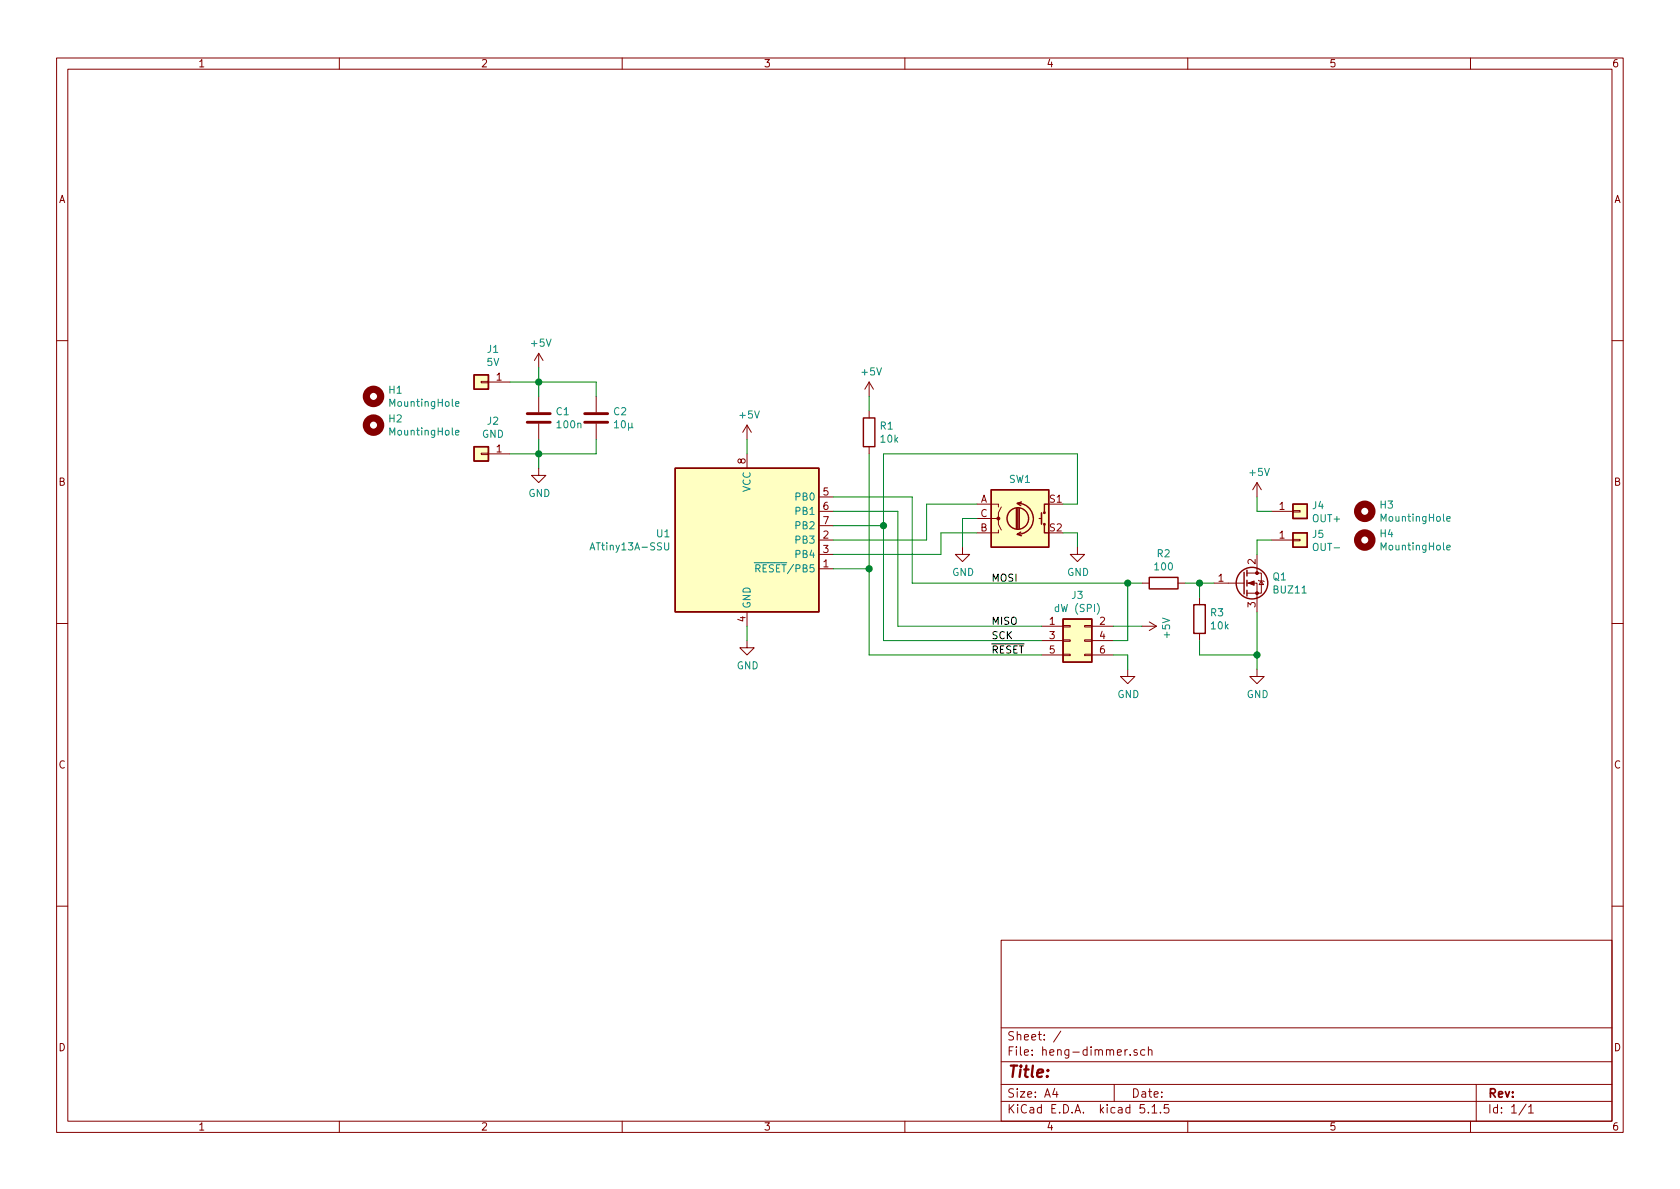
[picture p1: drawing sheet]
EESchema Schematic File Version 4
EELAYER 30 0
EELAYER END
$Descr A4 11693 8268
encoding utf-8
Sheet 1 1
Title ""
Date ""
Rev ""
Comp ""
Comment1 ""
Comment2 ""
Comment3 ""
Comment4 ""
$EndDescr
$Comp
L MCU_Microchip_ATtiny:ATtiny13A-SSU U1
U 1 1
P 5200 3750
F 0 "U1" H 4670 3796 50  0000 R CNN
F 1 "ATtiny13A-SSU" H 4670 3705 50  0000 R CNN
F 2 "Package_SO:SOIC-8_3.9x4.9mm_P1.27mm" H 5200 3750 50  0001 C CIN
F 3 "http://ww1.microchip.com/downloads/en/DeviceDoc/doc8126.pdf" H 5200 3750 50  0001 C CNN
	1    5200 3750
	1    0    0    -1  
$EndComp
$Comp
L power:+5V #PWR03
U 1 1
P 5200 3050
F 0 "#PWR03" H 5200 2900 50  0001 C CNN
F 1 "+5V" H 5215 3223 50  0000 C CNN
F 2 "" H 5200 3050 50  0001 C CNN
F 3 "" H 5200 3050 50  0001 C CNN
	1    5200 3050
	1    0    0    -1  
$EndComp
$Comp
L power:GND #PWR04
U 1 1
P 5200 4450
F 0 "#PWR04" H 5200 4200 50  0001 C CNN
F 1 "GND" H 5205 4277 50  0000 C CNN
F 2 "" H 5200 4450 50  0001 C CNN
F 3 "" H 5200 4450 50  0001 C CNN
	1    5200 4450
	1    0    0    -1  
$EndComp
Wire Wire Line
	5200 4450 5200 4350
Wire Wire Line
	5200 3150 5200 3050
$Comp
L Device:Rotary_Encoder_Switch SW1
U 1 1
P 7100 3600
F 0 "SW1" H 7100 3875 50  0000 C CNN
F 1 "Rotary_Encoder_Switch" H 7100 3876 50  0001 C CNN
F 2 "Rotary_Encoder:RotaryEncoder_Alps_EC11E-Switch_Vertical_H20mm" H 6950 3760 50  0001 C CNN
F 3 "~" H 7100 3860 50  0001 C CNN
	1    7100 3600
	1    0    0    -1  
$EndComp
$Comp
L Device:R R2
U 1 1
P 8100 4050
F 0 "R2" V 7893 4050 50  0000 C CNN
F 1 "100" V 7984 4050 50  0000 C CNN
F 2 "Resistor_SMD:R_0805_2012Metric_Pad1.15x1.40mm_HandSolder" V 8030 4050 50  0001 C CNN
F 3 "~" H 8100 4050 50  0001 C CNN
	1    8100 4050
	0    1    1    0   
$EndComp
$Comp
L Device:R R3
U 1 1
P 8350 4300
F 0 "R3" H 8420 4346 50  0000 L CNN
F 1 "10k" H 8420 4255 50  0000 L CNN
F 2 "Resistor_SMD:R_0805_2012Metric_Pad1.15x1.40mm_HandSolder" V 8280 4300 50  0001 C CNN
F 3 "~" H 8350 4300 50  0001 C CNN
	1    8350 4300
	1    0    0    -1  
$EndComp
$Comp
L Device:C C1
U 1 1
P 3750 2900
F 0 "C1" H 3865 2946 50  0000 L CNN
F 1 "100n" H 3865 2855 50  0000 L CNN
F 2 "Capacitor_SMD:C_0805_2012Metric_Pad1.15x1.40mm_HandSolder" H 3788 2750 50  0001 C CNN
F 3 "~" H 3750 2900 50  0001 C CNN
	1    3750 2900
	1    0    0    -1  
$EndComp
$Comp
L Device:C C2
U 1 1
P 4150 2900
F 0 "C2" H 4265 2946 50  0000 L CNN
F 1 "10µ" H 4265 2855 50  0000 L CNN
F 2 "Capacitor_SMD:C_0805_2012Metric_Pad1.15x1.40mm_HandSolder" H 4188 2750 50  0001 C CNN
F 3 "~" H 4150 2900 50  0001 C CNN
	1    4150 2900
	1    0    0    -1  
$EndComp
$Comp
L Connector_Generic:Conn_02x03_Odd_Even J3
U 1 1
P 7450 4450
F 0 "J3" H 7500 4767 50  0000 C CNN
F 1 "dW (SPI)" H 7500 4676 50  0000 C CNN
F 2 "footprints:TE_MICRO-MATCH_FOB.06P" H 7450 4450 50  0001 C CNN
F 3 "~" H 7450 4450 50  0001 C CNN
	1    7450 4450
	1    0    0    -1  
$EndComp
$Comp
L Transistor_FET:BUZ11 Q1
U 1 1
P 8650 4050
F 0 "Q1" H 8855 4096 50  0000 L CNN
F 1 "BUZ11" H 8855 4005 50  0000 L CNN
F 2 "Package_TO_SOT_THT:TO-220-3_Horizontal_TabDown" H 8900 3975 50  0001 L CIN
F 3 "http://www.fairchildsemi.com/ds/BU/BUZ11.pdf" H 8650 4050 50  0001 L CNN
	1    8650 4050
	1    0    0    -1  
$EndComp
$Comp
L power:GND #PWR011
U 1 1
P 8750 4650
F 0 "#PWR011" H 8750 4400 50  0001 C CNN
F 1 "GND" H 8755 4477 50  0000 C CNN
F 2 "" H 8750 4650 50  0001 C CNN
F 3 "" H 8750 4650 50  0001 C CNN
	1    8750 4650
	1    0    0    -1  
$EndComp
Wire Wire Line
	8350 4450 8350 4550
Wire Wire Line
	8350 4550 8750 4550
Wire Wire Line
	8750 4550 8750 4650
Wire Wire Line
	8750 4550 8750 4250
Connection ~ 8750 4550
Wire Wire Line
	8450 4050 8350 4050
Wire Wire Line
	8350 4050 8350 4150
Wire Wire Line
	8350 4050 8250 4050
Connection ~ 8350 4050
$Comp
L power:+5V #PWR01
U 1 1
P 3750 2550
F 0 "#PWR01" H 3750 2400 50  0001 C CNN
F 1 "+5V" H 3765 2723 50  0000 C CNN
F 2 "" H 3750 2550 50  0001 C CNN
F 3 "" H 3750 2550 50  0001 C CNN
	1    3750 2550
	1    0    0    -1  
$EndComp
Wire Wire Line
	3750 2550 3750 2650
Wire Wire Line
	3750 2650 4150 2650
Wire Wire Line
	4150 2650 4150 2750
Connection ~ 3750 2650
Wire Wire Line
	3750 2650 3750 2750
$Comp
L power:GND #PWR02
U 1 1
P 3750 3250
F 0 "#PWR02" H 3750 3000 50  0001 C CNN
F 1 "GND" H 3755 3077 50  0000 C CNN
F 2 "" H 3750 3250 50  0001 C CNN
F 3 "" H 3750 3250 50  0001 C CNN
	1    3750 3250
	1    0    0    -1  
$EndComp
Wire Wire Line
	3750 3050 3750 3150
Wire Wire Line
	3750 3150 4150 3150
Wire Wire Line
	4150 3150 4150 3050
Connection ~ 3750 3150
Wire Wire Line
	3750 3150 3750 3250
Wire Wire Line
	6150 4450 6150 3650
Wire Wire Line
	6150 3650 5800 3650
Text Label 6900 4450 0    50   ~ 0
SCK
Wire Wire Line
	5800 3950 6050 3950
Wire Wire Line
	6050 3950 6050 4550
Wire Wire Line
	6050 4550 7250 4550
$Comp
L power:GND #PWR08
U 1 1
P 7850 4650
F 0 "#PWR08" H 7850 4400 50  0001 C CNN
F 1 "GND" H 7855 4477 50  0000 C CNN
F 2 "" H 7850 4650 50  0001 C CNN
F 3 "" H 7850 4650 50  0001 C CNN
	1    7850 4650
	1    0    0    -1  
$EndComp
Wire Wire Line
	7750 4550 7850 4550
Wire Wire Line
	7850 4550 7850 4650
Wire Wire Line
	7250 4350 6250 4350
Wire Wire Line
	6250 4350 6250 3550
Wire Wire Line
	6250 3550 5800 3550
Text Label 6900 4350 0    50   ~ 0
MISO
Text Label 6900 4550 0    50   ~ 0
~RESET
Wire Wire Line
	6350 4050 6350 3450
Wire Wire Line
	6350 3450 5800 3450
Text Label 6900 4050 0    50   ~ 0
MOSI
$Comp
L power:+5V #PWR09
U 1 1
P 7950 4350
F 0 "#PWR09" H 7950 4200 50  0001 C CNN
F 1 "+5V" H 7965 4523 50  0000 C CNN
F 2 "" H 7950 4350 50  0001 C CNN
F 3 "" H 7950 4350 50  0001 C CNN
	1    7950 4350
	0    1    1    0   
$EndComp
Wire Wire Line
	5800 3850 6550 3850
Wire Wire Line
	6550 3850 6550 3700
Wire Wire Line
	6550 3700 6800 3700
Wire Wire Line
	6800 3500 6450 3500
Wire Wire Line
	6450 3500 6450 3750
Wire Wire Line
	6450 3750 5800 3750
$Comp
L power:GND #PWR06
U 1 1
P 6700 3800
F 0 "#PWR06" H 6700 3550 50  0001 C CNN
F 1 "GND" H 6705 3627 50  0000 C CNN
F 2 "" H 6700 3800 50  0001 C CNN
F 3 "" H 6700 3800 50  0001 C CNN
	1    6700 3800
	1    0    0    -1  
$EndComp
Wire Wire Line
	6800 3600 6700 3600
Wire Wire Line
	6700 3600 6700 3800
$Comp
L Device:R R1
U 1 1
P 6050 3000
F 0 "R1" H 6120 3046 50  0000 L CNN
F 1 "10k" H 6120 2955 50  0000 L CNN
F 2 "Resistor_SMD:R_0805_2012Metric_Pad1.15x1.40mm_HandSolder" V 5980 3000 50  0001 C CNN
F 3 "~" H 6050 3000 50  0001 C CNN
	1    6050 3000
	1    0    0    -1  
$EndComp
$Comp
L power:+5V #PWR05
U 1 1
P 6050 2750
F 0 "#PWR05" H 6050 2600 50  0001 C CNN
F 1 "+5V" H 6065 2923 50  0000 C CNN
F 2 "" H 6050 2750 50  0001 C CNN
F 3 "" H 6050 2750 50  0001 C CNN
	1    6050 2750
	1    0    0    -1  
$EndComp
Wire Wire Line
	6050 3950 6050 3150
Connection ~ 6050 3950
Wire Wire Line
	6050 2850 6050 2750
Wire Wire Line
	7850 4050 6350 4050
Wire Wire Line
	7750 4450 7850 4450
$Comp
L Connector_Generic:Conn_01x01 J5
U 1 1
P 9050 3750
F 0 "J5" H 9130 3792 50  0000 L CNN
F 1 "OUT-" H 9130 3701 50  0000 L CNN
F 2 "TestPoint:TestPoint_Keystone_5019_Minature" H 9050 3750 50  0001 C CNN
F 3 "~" H 9050 3750 50  0001 C CNN
	1    9050 3750
	1    0    0    -1  
$EndComp
Wire Wire Line
	8850 3750 8750 3750
Wire Wire Line
	8750 3750 8750 3850
$Comp
L Connector_Generic:Conn_01x01 J4
U 1 1
P 9050 3550
F 0 "J4" H 9130 3592 50  0000 L CNN
F 1 "OUT+" H 9130 3501 50  0000 L CNN
F 2 "TestPoint:TestPoint_Keystone_5019_Minature" H 9050 3550 50  0001 C CNN
F 3 "~" H 9050 3550 50  0001 C CNN
	1    9050 3550
	1    0    0    -1  
$EndComp
$Comp
L power:+5V #PWR010
U 1 1
P 8750 3450
F 0 "#PWR010" H 8750 3300 50  0001 C CNN
F 1 "+5V" H 8765 3623 50  0000 C CNN
F 2 "" H 8750 3450 50  0001 C CNN
F 3 "" H 8750 3450 50  0001 C CNN
	1    8750 3450
	1    0    0    -1  
$EndComp
Wire Wire Line
	8850 3550 8750 3550
Wire Wire Line
	8750 3550 8750 3450
$Comp
L Connector_Generic:Conn_01x01 J1
U 1 1
P 3350 2650
F 0 "J1" H 3268 2425 50  0000 C CNN
F 1 "5V" H 3268 2516 50  0000 C CNN
F 2 "TestPoint:TestPoint_Keystone_5019_Minature" H 3350 2650 50  0001 C CNN
F 3 "~" H 3350 2650 50  0001 C CNN
	1    3350 2650
	-1   0    0    1   
$EndComp
$Comp
L Connector_Generic:Conn_01x01 J2
U 1 1
P 3350 3150
F 0 "J2" H 3268 2925 50  0000 C CNN
F 1 "GND" H 3268 3016 50  0000 C CNN
F 2 "TestPoint:TestPoint_Keystone_5019_Minature" H 3350 3150 50  0001 C CNN
F 3 "~" H 3350 3150 50  0001 C CNN
	1    3350 3150
	-1   0    0    1   
$EndComp
Wire Wire Line
	3550 2650 3750 2650
Wire Wire Line
	3550 3150 3750 3150
Wire Wire Line
	7950 4050 7850 4050
Connection ~ 7850 4050
Wire Wire Line
	7750 4350 7950 4350
Wire Wire Line
	7850 4050 7850 4450
Wire Wire Line
	6150 3650 6150 3150
Wire Wire Line
	6150 3150 7500 3150
Wire Wire Line
	7500 3150 7500 3500
Wire Wire Line
	7500 3500 7400 3500
Connection ~ 6150 3650
Wire Wire Line
	6150 4450 7250 4450
$Comp
L power:GND #PWR07
U 1 1
P 7500 3800
F 0 "#PWR07" H 7500 3550 50  0001 C CNN
F 1 "GND" H 7505 3627 50  0000 C CNN
F 2 "" H 7500 3800 50  0001 C CNN
F 3 "" H 7500 3800 50  0001 C CNN
	1    7500 3800
	1    0    0    -1  
$EndComp
Wire Wire Line
	7400 3700 7500 3700
Wire Wire Line
	7500 3700 7500 3800
$Comp
L Mechanical:MountingHole H3
U 1 1
P 9500 3550
F 0 "H3" H 9600 3596 50  0000 L CNN
F 1 "MountingHole" H 9600 3505 50  0000 L CNN
F 2 "MountingHole:MountingHole_2.2mm_M2" H 9500 3550 50  0001 C CNN
F 3 "~" H 9500 3550 50  0001 C CNN
	1    9500 3550
	1    0    0    -1  
$EndComp
$Comp
L Mechanical:MountingHole H4
U 1 1
P 9500 3750
F 0 "H4" H 9600 3796 50  0000 L CNN
F 1 "MountingHole" H 9600 3705 50  0000 L CNN
F 2 "MountingHole:MountingHole_2.2mm_M2" H 9500 3750 50  0001 C CNN
F 3 "~" H 9500 3750 50  0001 C CNN
	1    9500 3750
	1    0    0    -1  
$EndComp
$Comp
L Mechanical:MountingHole H1
U 1 1
P 2600 2750
F 0 "H1" H 2700 2796 50  0000 L CNN
F 1 "MountingHole" H 2700 2705 50  0000 L CNN
F 2 "MountingHole:MountingHole_2.2mm_M2" H 2600 2750 50  0001 C CNN
F 3 "~" H 2600 2750 50  0001 C CNN
	1    2600 2750
	1    0    0    -1  
$EndComp
$Comp
L Mechanical:MountingHole H2
U 1 1
P 2600 2950
F 0 "H2" H 2700 2996 50  0000 L CNN
F 1 "MountingHole" H 2700 2905 50  0000 L CNN
F 2 "MountingHole:MountingHole_2.2mm_M2" H 2600 2950 50  0001 C CNN
F 3 "~" H 2600 2950 50  0001 C CNN
	1    2600 2950
	1    0    0    -1  
$EndComp
$EndSCHEMATC
